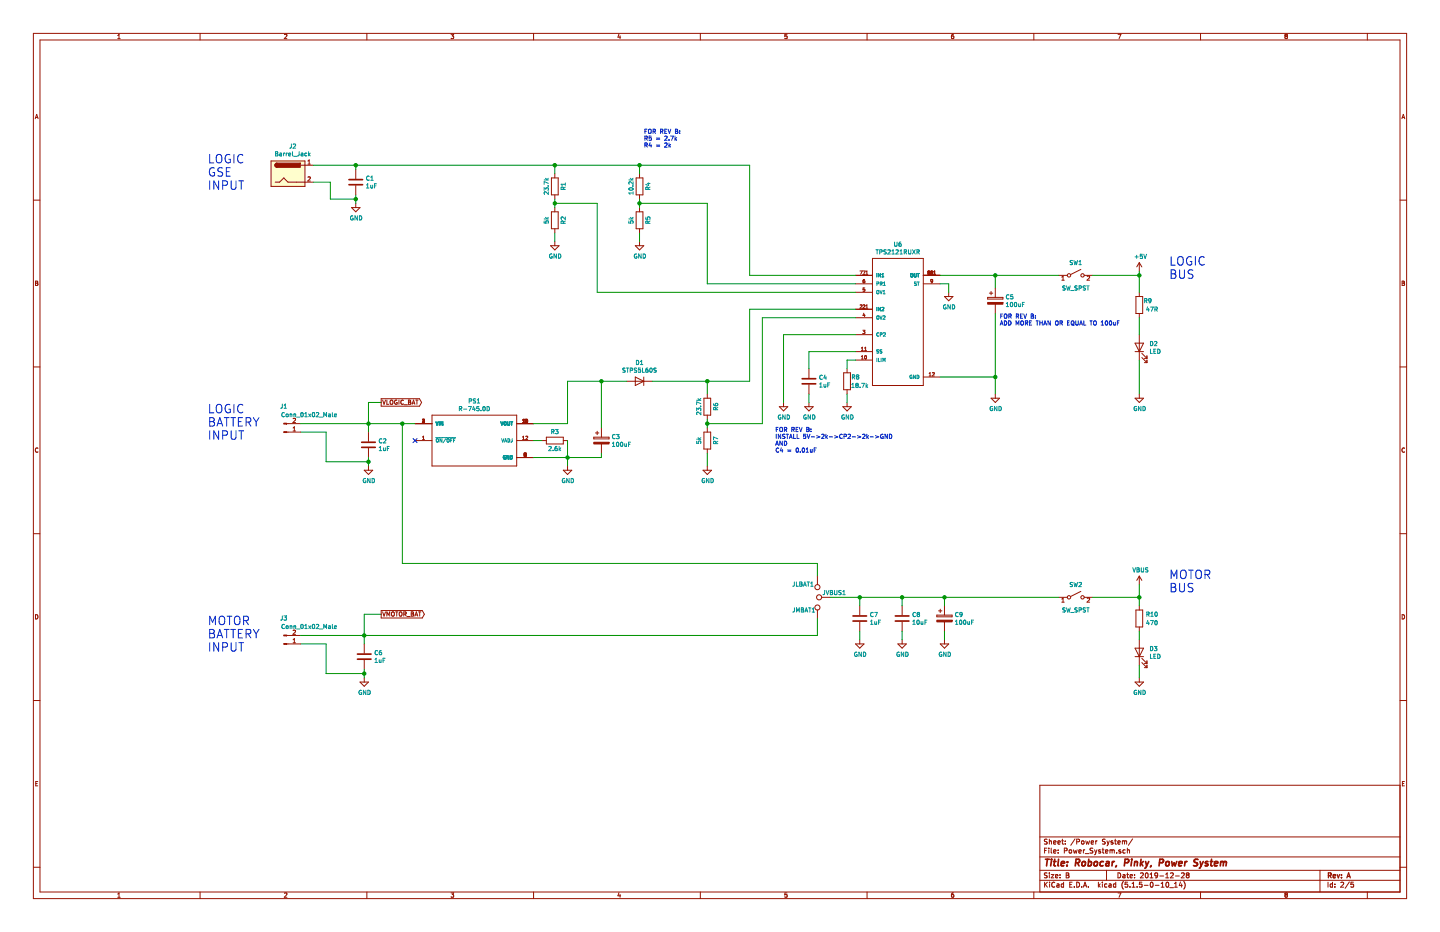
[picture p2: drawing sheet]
EESchema Schematic File Version 4
EELAYER 30 0
EELAYER END
$Descr B 17000 11000
encoding utf-8
Sheet 2 5
Title "Robocar, Pinky, Power System"
Date "2019-12-28"
Rev "A"
Comp ""
Comment1 ""
Comment2 ""
Comment3 ""
Comment4 ""
$EndDescr
$Comp
L R-745.0D:R-745.0D PS1
U 1 1
P 5600 5200
F 0 "PS1" H 5600 5667 50  0000 C CNN
F 1 "R-745.0D" H 5600 5576 50  0000 C CNN
F 2 "libs:CONV_R-745.0D" H 5600 5200 50  0001 L BNN
F 3 "Manufacturer Recommendations" H 5600 5200 50  0001 L BNN
F 4 "R-745.0D" H 5600 5200 50  0001 C CNN "MPN"
	1    5600 5200
	1    0    0    -1  
$EndComp
$Comp
L Connector:Barrel_Jack J2
U 1 1
P 3400 2050
F 0 "J2" H 3457 2375 50  0000 C CNN
F 1 "Barrel_Jack" H 3457 2284 50  0000 C CNN
F 2 "Connector_BarrelJack:BarrelJack_Horizontal" H 3450 2010 50  0001 C CNN
F 3 "~" H 3450 2010 50  0001 C CNN
F 4 "PJ-102B" H 3400 2050 50  0001 C CNN "MPN"
	1    3400 2050
	1    0    0    -1  
$EndComp
$Comp
L Connector:Conn_01x02_Male J1
U 1 1
P 3350 5100
F 0 "J1" H 3350 4800 50  0000 C CNN
F 1 "Conn_01x02_Male" H 3650 4900 50  0000 C CNN
F 2 "Connector_AMASS:AMASS_XT30PW-M_1x02_P2.50mm_Horizontal" H 3350 5100 50  0001 C CNN
F 3 "~" H 3350 5100 50  0001 C CNN
F 4 "XT30PW-M" H 3350 5100 50  0001 C CNN "MPN"
	1    3350 5100
	1    0    0    1   
$EndComp
$Comp
L power:GND #PWR0101
U 1 1
P 4200 2400
F 0 "#PWR0101" H 4200 2150 50  0001 C CNN
F 1 "GND" H 4205 2227 50  0000 C CNN
F 2 "" H 4200 2400 50  0001 C CNN
F 3 "" H 4200 2400 50  0001 C CNN
	1    4200 2400
	1    0    0    -1  
$EndComp
Wire Wire Line
	3550 5000 4350 5000
Wire Wire Line
	3700 2150 3900 2150
Wire Wire Line
	3700 1950 4200 1950
$Comp
L power:VBUS #PWR0102
U 1 1
P 13450 6900
F 0 "#PWR0102" H 13450 6750 50  0001 C CNN
F 1 "VBUS" H 13465 7073 50  0000 C CNN
F 2 "" H 13450 6900 50  0001 C CNN
F 3 "" H 13450 6900 50  0001 C CNN
	1    13450 6900
	1    0    0    -1  
$EndComp
Connection ~ 4350 5000
Wire Wire Line
	4350 5000 4750 5000
Wire Wire Line
	6300 5000 6700 5000
Wire Wire Line
	6700 5000 6700 4500
Wire Wire Line
	6700 4500 7100 4500
$Comp
L power:GND #PWR0103
U 1 1
P 4350 5500
F 0 "#PWR0103" H 4350 5250 50  0001 C CNN
F 1 "GND" H 4355 5327 50  0000 C CNN
F 2 "" H 4350 5500 50  0001 C CNN
F 3 "" H 4350 5500 50  0001 C CNN
	1    4350 5500
	1    0    0    -1  
$EndComp
$Comp
L power:GND #PWR0104
U 1 1
P 6700 5500
F 0 "#PWR0104" H 6700 5250 50  0001 C CNN
F 1 "GND" H 6705 5327 50  0000 C CNN
F 2 "" H 6700 5500 50  0001 C CNN
F 3 "" H 6700 5500 50  0001 C CNN
	1    6700 5500
	1    0    0    -1  
$EndComp
NoConn ~ 4900 5200
$Comp
L Device:CP C5
U 1 1
P 11750 3550
F 0 "C5" H 11868 3596 50  0000 L CNN
F 1 "100uF" H 11868 3505 50  0000 L CNN
F 2 "Capacitor_SMD:C_1210_3225Metric" H 11788 3400 50  0001 C CNN
F 3 "~" H 11750 3550 50  0001 C CNN
F 4 "C1210C107M4PAC7800" H 11750 3550 50  0001 C CNN "MPN"
	1    11750 3550
	1    0    0    -1  
$EndComp
$Comp
L Device:CP C3
U 1 1
P 7100 5200
F 0 "C3" H 7218 5246 50  0000 L CNN
F 1 "100uF" H 7218 5155 50  0000 L CNN
F 2 "Capacitor_SMD:C_1210_3225Metric" H 7138 5050 50  0001 C CNN
F 3 "~" H 7100 5200 50  0001 C CNN
F 4 "C1210C107M4PAC7800" H 7100 5200 50  0001 C CNN "MPN"
	1    7100 5200
	1    0    0    -1  
$EndComp
Wire Wire Line
	6700 5400 6700 5500
Wire Wire Line
	6300 5400 6700 5400
Wire Wire Line
	3850 5100 3850 5450
Wire Wire Line
	3550 5100 3850 5100
Wire Wire Line
	4350 5450 4350 5400
Wire Wire Line
	4350 5100 4350 5000
Wire Wire Line
	3850 5450 4350 5450
Wire Wire Line
	4350 5450 4350 5500
Connection ~ 4350 5450
Wire Wire Line
	4200 2000 4200 1950
$Comp
L Device:D D1
U 1 1
P 7550 4500
F 0 "D1" H 7550 4284 50  0000 C CNN
F 1 "STPS5L60S" H 7550 4375 50  0000 C CNN
F 2 "agg:DO-214AB-SMC" H 7550 4500 50  0001 C CNN
F 3 "~" H 7550 4500 50  0001 C CNN
F 4 "STPS5L60S" H 7550 4500 50  0001 C CNN "MPN"
	1    7550 4500
	-1   0    0    1   
$EndComp
$Comp
L Device:R R3
U 1 1
P 6550 5200
F 0 "R3" V 6650 5200 50  0000 C CNN
F 1 "2.6k" V 6450 5200 50  0000 C CNN
F 2 "Resistor_SMD:R_0603_1608Metric" V 6480 5200 50  0001 C CNN
F 3 "~" H 6550 5200 50  0001 C CNN
F 4 "RC0603FR-072K61L" V 6550 5200 50  0001 C CNN "MPN"
	1    6550 5200
	0    -1   -1   0   
$EndComp
Wire Wire Line
	6300 5200 6400 5200
Wire Wire Line
	6700 5200 6700 5400
Connection ~ 6700 5400
Wire Wire Line
	6700 5400 7100 5400
Wire Wire Line
	7100 5400 7100 5350
Wire Wire Line
	7100 5050 7100 4500
Connection ~ 7100 4500
$Comp
L power:GND #PWR0105
U 1 1
P 11750 4650
F 0 "#PWR0105" H 11750 4400 50  0001 C CNN
F 1 "GND" H 11755 4477 50  0000 C CNN
F 2 "" H 11750 4650 50  0001 C CNN
F 3 "" H 11750 4650 50  0001 C CNN
	1    11750 4650
	1    0    0    -1  
$EndComp
$Comp
L power:+5V #PWR0106
U 1 1
P 13450 3200
F 0 "#PWR0106" H 13450 3050 50  0001 C CNN
F 1 "+5V" H 13465 3373 50  0000 C CNN
F 2 "" H 13450 3200 50  0001 C CNN
F 3 "" H 13450 3200 50  0001 C CNN
	1    13450 3200
	1    0    0    -1  
$EndComp
Wire Wire Line
	3900 2150 3900 2350
Wire Wire Line
	3900 2350 4200 2350
Wire Wire Line
	4200 2350 4200 2300
Wire Wire Line
	4200 2400 4200 2350
Connection ~ 4200 2350
Wire Wire Line
	4200 1950 6550 1950
Connection ~ 4200 1950
$Comp
L Device:R R1
U 1 1
P 6550 2200
F 0 "R1" V 6650 2200 50  0000 C CNN
F 1 "23.7k" V 6450 2200 50  0000 C CNN
F 2 "Resistor_SMD:R_0603_1608Metric" V 6480 2200 50  0001 C CNN
F 3 "~" H 6550 2200 50  0001 C CNN
F 4 "RC0603FR-0723K7L" V 6550 2200 50  0001 C CNN "MPN"
	1    6550 2200
	1    0    0    -1  
$EndComp
$Comp
L Device:R R2
U 1 1
P 6550 2600
F 0 "R2" V 6650 2600 50  0000 C CNN
F 1 "5k" V 6450 2600 50  0000 C CNN
F 2 "Resistor_SMD:R_0603_1608Metric" V 6480 2600 50  0001 C CNN
F 3 "~" H 6550 2600 50  0001 C CNN
F 4 "CR0603-FX-4991ELF" V 6550 2600 50  0001 C CNN "MPN"
	1    6550 2600
	1    0    0    -1  
$EndComp
$Comp
L power:GND #PWR0107
U 1 1
P 6550 2850
F 0 "#PWR0107" H 6550 2600 50  0001 C CNN
F 1 "GND" H 6555 2677 50  0000 C CNN
F 2 "" H 6550 2850 50  0001 C CNN
F 3 "" H 6550 2850 50  0001 C CNN
	1    6550 2850
	1    0    0    -1  
$EndComp
Wire Wire Line
	6550 2050 6550 1950
Connection ~ 6550 1950
Wire Wire Line
	6550 1950 7550 1950
Wire Wire Line
	6550 2350 6550 2400
Wire Wire Line
	6550 2750 6550 2850
$Comp
L Device:R R6
U 1 1
P 8350 4800
F 0 "R6" V 8450 4800 50  0000 C CNN
F 1 "23.7k" V 8250 4800 50  0000 C CNN
F 2 "Resistor_SMD:R_0603_1608Metric" V 8280 4800 50  0001 C CNN
F 3 "~" H 8350 4800 50  0001 C CNN
F 4 "RC0603FR-0723K7L" V 8350 4800 50  0001 C CNN "MPN"
	1    8350 4800
	1    0    0    -1  
$EndComp
$Comp
L Device:R R7
U 1 1
P 8350 5200
F 0 "R7" V 8450 5200 50  0000 C CNN
F 1 "5k" V 8250 5200 50  0000 C CNN
F 2 "Resistor_SMD:R_0603_1608Metric" V 8280 5200 50  0001 C CNN
F 3 "~" H 8350 5200 50  0001 C CNN
F 4 "CR0603-FX-4991ELF" V 8350 5200 50  0001 C CNN "MPN"
	1    8350 5200
	1    0    0    -1  
$EndComp
$Comp
L power:GND #PWR0108
U 1 1
P 8350 5500
F 0 "#PWR0108" H 8350 5250 50  0001 C CNN
F 1 "GND" H 8355 5327 50  0000 C CNN
F 2 "" H 8350 5500 50  0001 C CNN
F 3 "" H 8350 5500 50  0001 C CNN
	1    8350 5500
	1    0    0    -1  
$EndComp
Wire Wire Line
	8350 4500 8350 4650
Wire Wire Line
	8350 4950 8350 5000
Wire Wire Line
	8350 5350 8350 5500
Wire Wire Line
	8350 4500 8850 4500
$Comp
L power:GND #PWR0109
U 1 1
P 9250 4750
F 0 "#PWR0109" H 9250 4500 50  0001 C CNN
F 1 "GND" H 9255 4577 50  0000 C CNN
F 2 "" H 9250 4750 50  0001 C CNN
F 3 "" H 9250 4750 50  0001 C CNN
	1    9250 4750
	1    0    0    -1  
$EndComp
$Comp
L Device:R R4
U 1 1
P 7550 2200
F 0 "R4" V 7650 2200 50  0000 C CNN
F 1 "10.2k" V 7450 2200 50  0000 C CNN
F 2 "Resistor_SMD:R_0603_1608Metric" V 7480 2200 50  0001 C CNN
F 3 "~" H 7550 2200 50  0001 C CNN
F 4 "RC0603FR-0710K2L" V 7550 2200 50  0001 C CNN "MPN"
	1    7550 2200
	1    0    0    -1  
$EndComp
$Comp
L Device:R R5
U 1 1
P 7550 2600
F 0 "R5" V 7650 2600 50  0000 C CNN
F 1 "5k" V 7450 2600 50  0000 C CNN
F 2 "Resistor_SMD:R_0603_1608Metric" V 7480 2600 50  0001 C CNN
F 3 "~" H 7550 2600 50  0001 C CNN
F 4 "CR0603-FX-4991ELF" V 7550 2600 50  0001 C CNN "MPN"
	1    7550 2600
	1    0    0    -1  
$EndComp
$Comp
L power:GND #PWR0110
U 1 1
P 7550 2850
F 0 "#PWR0110" H 7550 2600 50  0001 C CNN
F 1 "GND" H 7555 2677 50  0000 C CNN
F 2 "" H 7550 2850 50  0001 C CNN
F 3 "" H 7550 2850 50  0001 C CNN
	1    7550 2850
	1    0    0    -1  
$EndComp
Wire Wire Line
	7550 2050 7550 1950
Wire Wire Line
	7550 2350 7550 2400
Wire Wire Line
	7550 2750 7550 2850
Wire Wire Line
	7550 1950 8850 1950
Wire Wire Line
	8850 1950 8850 3250
Wire Wire Line
	8850 3250 10100 3250
Connection ~ 7550 1950
Wire Wire Line
	10100 3350 8350 3350
Wire Wire Line
	8350 3350 8350 2400
Wire Wire Line
	8350 2400 7550 2400
Connection ~ 7550 2400
Wire Wire Line
	7550 2400 7550 2450
Wire Wire Line
	10100 3450 7050 3450
Wire Wire Line
	7050 3450 7050 2400
Wire Wire Line
	7050 2400 6550 2400
Connection ~ 6550 2400
Wire Wire Line
	6550 2400 6550 2450
Wire Wire Line
	8850 4500 8850 3650
Wire Wire Line
	8850 3650 10100 3650
Wire Wire Line
	8350 5000 9000 5000
Wire Wire Line
	9000 5000 9000 3750
Wire Wire Line
	9000 3750 10100 3750
Connection ~ 8350 5000
Wire Wire Line
	8350 5000 8350 5050
$Comp
L Device:R R8
U 1 1
P 10000 4500
F 0 "R8" H 10100 4550 50  0000 C CNN
F 1 "18.7k" H 10150 4450 50  0000 C CNN
F 2 "Resistor_SMD:R_0603_1608Metric" V 9930 4500 50  0001 C CNN
F 3 "~" H 10000 4500 50  0001 C CNN
F 4 "RC0603FR-0718K7L" H 10000 4500 50  0001 C CNN "MPN"
	1    10000 4500
	1    0    0    -1  
$EndComp
$Comp
L Device:C C4
U 1 1
P 9550 4500
F 0 "C4" H 9665 4546 50  0000 L CNN
F 1 "1uF" H 9665 4455 50  0000 L CNN
F 2 "Capacitor_SMD:C_0805_2012Metric" H 9588 4350 50  0001 C CNN
F 3 "~" H 9550 4500 50  0001 C CNN
F 4 "C0805C105K4RACTU" H 9550 4500 50  0001 C CNN "MPN"
	1    9550 4500
	1    0    0    -1  
$EndComp
Wire Wire Line
	9250 3950 10100 3950
Wire Wire Line
	9550 4350 9550 4150
Wire Wire Line
	9550 4150 10100 4150
Wire Wire Line
	10100 4250 10000 4250
Wire Wire Line
	10000 4250 10000 4350
$Comp
L power:GND #PWR0111
U 1 1
P 9550 4750
F 0 "#PWR0111" H 9550 4500 50  0001 C CNN
F 1 "GND" H 9555 4577 50  0000 C CNN
F 2 "" H 9550 4750 50  0001 C CNN
F 3 "" H 9550 4750 50  0001 C CNN
	1    9550 4750
	1    0    0    -1  
$EndComp
$Comp
L power:GND #PWR0112
U 1 1
P 10000 4750
F 0 "#PWR0112" H 10000 4500 50  0001 C CNN
F 1 "GND" H 10005 4577 50  0000 C CNN
F 2 "" H 10000 4750 50  0001 C CNN
F 3 "" H 10000 4750 50  0001 C CNN
	1    10000 4750
	1    0    0    -1  
$EndComp
Wire Wire Line
	10000 4650 10000 4750
Wire Wire Line
	9550 4650 9550 4750
Wire Wire Line
	9250 3950 9250 4750
$Comp
L TPS2121RUXR:TPS2121RUXR U6
U 1 1
P 10600 3850
F 0 "U6" H 10600 4817 50  0000 C CNN
F 1 "TPS2121RUXR" H 10600 4726 50  0000 C CNN
F 2 "libs:IC_TPS2121RUXR" H 10600 3850 50  0001 L BNN
F 3 "TEXAS INSTRUMENTS" H 10600 3850 50  0001 L BNN
F 4 "TPS2121RUXR" H 10600 3850 50  0001 L BNN "MPN"
	1    10600 3850
	1    0    0    -1  
$EndComp
Wire Wire Line
	7100 4500 7400 4500
Wire Wire Line
	7700 4500 8350 4500
Connection ~ 8350 4500
$Comp
L power:GND #PWR0113
U 1 1
P 11200 3450
F 0 "#PWR0113" H 11200 3200 50  0001 C CNN
F 1 "GND" H 11205 3277 50  0000 C CNN
F 2 "" H 11200 3450 50  0001 C CNN
F 3 "" H 11200 3450 50  0001 C CNN
	1    11200 3450
	1    0    0    -1  
$EndComp
Wire Wire Line
	11100 3350 11200 3350
Wire Wire Line
	11200 3350 11200 3450
Text Notes 2450 2250 0    100  ~ 0
LOGIC\nGSE\nINPUT
Text Notes 2450 5200 0    100  ~ 0
LOGIC\nBATTERY\nINPUT
Text Notes 13800 7000 0    100  ~ 0
MOTOR\nBUS
Text Notes 13800 3300 0    100  ~ 0
LOGIC\nBUS
$Comp
L Device:C C1
U 1 1
P 4200 2150
F 0 "C1" H 4315 2196 50  0000 L CNN
F 1 "1uF" H 4315 2105 50  0000 L CNN
F 2 "Capacitor_SMD:C_0805_2012Metric" H 4238 2000 50  0001 C CNN
F 3 "~" H 4200 2150 50  0001 C CNN
F 4 "C0805C105K4RACTU" H 4200 2150 50  0001 C CNN "MPN"
	1    4200 2150
	1    0    0    -1  
$EndComp
$Comp
L Device:CP C9
U 1 1
P 11150 7300
F 0 "C9" H 11268 7346 50  0000 L CNN
F 1 "100uF" H 11268 7255 50  0000 L CNN
F 2 "Capacitor_SMD:C_1210_3225Metric" H 11188 7150 50  0001 C CNN
F 3 "~" H 11150 7300 50  0001 C CNN
F 4 "C1210C107M4PAC7800" H 11150 7300 50  0001 C CNN "MPN"
	1    11150 7300
	1    0    0    -1  
$EndComp
$Comp
L Device:C C2
U 1 1
P 4350 5250
F 0 "C2" H 4465 5296 50  0000 L CNN
F 1 "1uF" H 4465 5205 50  0000 L CNN
F 2 "Capacitor_SMD:C_0805_2012Metric" H 4388 5100 50  0001 C CNN
F 3 "~" H 4350 5250 50  0001 C CNN
F 4 "C0805C105K4RACTU" H 4350 5250 50  0001 C CNN "MPN"
	1    4350 5250
	1    0    0    -1  
$EndComp
$Comp
L Device:C C7
U 1 1
P 10150 7300
F 0 "C7" H 10265 7346 50  0000 L CNN
F 1 "1uF" H 10265 7255 50  0000 L CNN
F 2 "Capacitor_SMD:C_0805_2012Metric" H 10188 7150 50  0001 C CNN
F 3 "~" H 10150 7300 50  0001 C CNN
F 4 "C0805C105K4RACTU" H 10150 7300 50  0001 C CNN "MPN"
	1    10150 7300
	1    0    0    -1  
$EndComp
$Comp
L Device:C C8
U 1 1
P 10650 7300
F 0 "C8" H 10765 7346 50  0000 L CNN
F 1 "10uF" H 10765 7255 50  0000 L CNN
F 2 "Capacitor_SMD:C_0805_2012Metric" H 10688 7150 50  0001 C CNN
F 3 "~" H 10650 7300 50  0001 C CNN
F 4 "C0805C106K4PACTU" H 10650 7300 50  0001 C CNN "MPN"
	1    10650 7300
	1    0    0    -1  
$EndComp
Wire Wire Line
	11150 7150 11150 7050
Wire Wire Line
	10650 7150 10650 7050
Connection ~ 10650 7050
Wire Wire Line
	10650 7050 11150 7050
Wire Wire Line
	10150 7150 10150 7050
Wire Wire Line
	10150 7050 10650 7050
$Comp
L power:GND #PWR0114
U 1 1
P 10150 7550
F 0 "#PWR0114" H 10150 7300 50  0001 C CNN
F 1 "GND" H 10155 7377 50  0000 C CNN
F 2 "" H 10150 7550 50  0001 C CNN
F 3 "" H 10150 7550 50  0001 C CNN
	1    10150 7550
	1    0    0    -1  
$EndComp
$Comp
L power:GND #PWR0115
U 1 1
P 10650 7550
F 0 "#PWR0115" H 10650 7300 50  0001 C CNN
F 1 "GND" H 10655 7377 50  0000 C CNN
F 2 "" H 10650 7550 50  0001 C CNN
F 3 "" H 10650 7550 50  0001 C CNN
	1    10650 7550
	1    0    0    -1  
$EndComp
$Comp
L power:GND #PWR0116
U 1 1
P 11150 7550
F 0 "#PWR0116" H 11150 7300 50  0001 C CNN
F 1 "GND" H 11155 7377 50  0000 C CNN
F 2 "" H 11150 7550 50  0001 C CNN
F 3 "" H 11150 7550 50  0001 C CNN
	1    11150 7550
	1    0    0    -1  
$EndComp
Wire Wire Line
	11150 7450 11150 7550
Wire Wire Line
	10650 7450 10650 7550
Wire Wire Line
	10150 7450 10150 7550
Wire Wire Line
	4750 5000 4750 6650
Wire Wire Line
	4750 6650 9650 6650
Connection ~ 4750 5000
Wire Wire Line
	4750 5000 4900 5000
$Comp
L Connector:Conn_01x02_Male J3
U 1 1
P 3350 7600
F 0 "J3" H 3350 7300 50  0000 C CNN
F 1 "Conn_01x02_Male" H 3650 7400 50  0000 C CNN
F 2 "Connector_AMASS:AMASS_XT30PW-M_1x02_P2.50mm_Horizontal" H 3350 7600 50  0001 C CNN
F 3 "~" H 3350 7600 50  0001 C CNN
F 4 "XT30PW-M" H 3350 7600 50  0001 C CNN "MPN"
	1    3350 7600
	1    0    0    1   
$EndComp
Text Notes 2450 7700 0    100  ~ 0
MOTOR\nBATTERY\nINPUT
$Comp
L Device:C C6
U 1 1
P 4300 7750
F 0 "C6" H 4415 7796 50  0000 L CNN
F 1 "1uF" H 4415 7705 50  0000 L CNN
F 2 "Capacitor_SMD:C_0805_2012Metric" H 4338 7600 50  0001 C CNN
F 3 "~" H 4300 7750 50  0001 C CNN
F 4 "C0805C105K4RACTU" H 4300 7750 50  0001 C CNN "MPN"
	1    4300 7750
	1    0    0    -1  
$EndComp
Wire Wire Line
	3550 7500 4300 7500
Wire Wire Line
	4300 7600 4300 7500
Connection ~ 4300 7500
Wire Wire Line
	4300 7500 9650 7500
$Comp
L power:GND #PWR0117
U 1 1
P 4300 8000
F 0 "#PWR0117" H 4300 7750 50  0001 C CNN
F 1 "GND" H 4305 7827 50  0000 C CNN
F 2 "" H 4300 8000 50  0001 C CNN
F 3 "" H 4300 8000 50  0001 C CNN
	1    4300 8000
	1    0    0    -1  
$EndComp
Wire Wire Line
	3550 7600 3850 7600
Wire Wire Line
	3850 7600 3850 7950
Wire Wire Line
	3850 7950 4300 7950
Wire Wire Line
	4300 7950 4300 7900
Wire Wire Line
	4300 7950 4300 8000
Connection ~ 4300 7950
$Comp
L Connector:TestPoint JLBAT1
U 1 1
P 9650 6800
F 0 "JLBAT1" H 9950 6900 50  0000 R CNN
F 1 "TestPoint" H 9592 6917 50  0001 R CNN
F 2 "TestPoint:TestPoint_Pad_D4.0mm" H 9850 6800 50  0001 C CNN
F 3 "~" H 9850 6800 50  0001 C CNN
	1    9650 6800
	-1   0    0    1   
$EndComp
$Comp
L Connector:TestPoint JVBUS1
U 1 1
P 9800 7050
F 0 "JVBUS1" V 9850 7000 50  0000 C CNN
F 1 "TestPoint" V 9904 7122 50  0001 C CNN
F 2 "TestPoint:TestPoint_Pad_D4.0mm" H 10000 7050 50  0001 C CNN
F 3 "~" H 10000 7050 50  0001 C CNN
	1    9800 7050
	0    -1   -1   0   
$EndComp
$Comp
L Connector:TestPoint JMBAT1
U 1 1
P 9650 7300
F 0 "JMBAT1" H 9350 7400 50  0000 L CNN
F 1 "TestPoint" V 9754 7372 50  0001 C CNN
F 2 "TestPoint:TestPoint_Pad_D4.0mm" H 9850 7300 50  0001 C CNN
F 3 "~" H 9850 7300 50  0001 C CNN
	1    9650 7300
	1    0    0    -1  
$EndComp
Wire Wire Line
	9650 7300 9650 7500
Connection ~ 10150 7050
Wire Wire Line
	9650 6650 9650 6800
Wire Wire Line
	9800 7050 10150 7050
Wire Wire Line
	11100 3250 11750 3250
Wire Wire Line
	11750 3250 11750 3400
Wire Wire Line
	11100 4450 11750 4450
Wire Wire Line
	11750 4450 11750 3700
Wire Wire Line
	11750 4450 11750 4650
Connection ~ 11750 4450
$Comp
L Switch:SW_SPST SW1
U 1 1
P 12700 3250
F 0 "SW1" H 12700 3400 50  0000 C CNN
F 1 "SW_SPST" H 12700 3100 50  0000 C CNN
F 2 "TerminalBlock:TerminalBlock_bornier-2_P5.08mm" H 12700 3250 50  0001 C CNN
F 3 "~" H 12700 3250 50  0001 C CNN
F 4 "M2011LL1W01-G" H 12700 3250 50  0001 C CNN "MPN"
	1    12700 3250
	1    0    0    -1  
$EndComp
Wire Wire Line
	11750 3250 12500 3250
Connection ~ 11750 3250
Wire Wire Line
	12900 3250 13450 3250
Wire Wire Line
	13450 3250 13450 3200
$Comp
L Switch:SW_SPST SW2
U 1 1
P 12700 7050
F 0 "SW2" H 12700 7200 50  0000 C CNN
F 1 "SW_SPST" H 12700 6900 50  0000 C CNN
F 2 "TerminalBlock:TerminalBlock_bornier-2_P5.08mm" H 12700 7050 50  0001 C CNN
F 3 "~" H 12700 7050 50  0001 C CNN
F 4 "M2011LL1W01-C" H 12700 7050 50  0001 C CNN "MPN"
	1    12700 7050
	1    0    0    -1  
$EndComp
Wire Wire Line
	11150 7050 12500 7050
Connection ~ 11150 7050
Wire Wire Line
	12900 7050 13450 7050
Wire Wire Line
	13450 7050 13450 6900
$Comp
L Device:LED D2
U 1 1
P 13450 4100
F 0 "D2" V 13489 3983 50  0000 R CNN
F 1 "LED" V 13398 3983 50  0000 R CNN
F 2 "Connector_PinHeader_2.54mm:PinHeader_1x02_P2.54mm_Vertical" H 13450 4100 50  0001 C CNN
F 3 "~" H 13450 4100 50  0001 C CNN
F 4 "MPR3BWD" V 13450 4100 50  0001 C CNN "MPN"
	1    13450 4100
	0    -1   -1   0   
$EndComp
$Comp
L Device:LED D3
U 1 1
P 13450 7700
F 0 "D3" V 13489 7583 50  0000 R CNN
F 1 "LED" V 13398 7583 50  0000 R CNN
F 2 "Connector_PinHeader_2.54mm:PinHeader_1x02_P2.54mm_Vertical" H 13450 7700 50  0001 C CNN
F 3 "~" H 13450 7700 50  0001 C CNN
F 4 "MPR3BWD" V 13450 7700 50  0001 C CNN "MPN"
	1    13450 7700
	0    -1   -1   0   
$EndComp
$Comp
L power:GND #PWR0118
U 1 1
P 13450 8000
F 0 "#PWR0118" H 13450 7750 50  0001 C CNN
F 1 "GND" H 13455 7827 50  0000 C CNN
F 2 "" H 13450 8000 50  0001 C CNN
F 3 "" H 13450 8000 50  0001 C CNN
	1    13450 8000
	1    0    0    -1  
$EndComp
$Comp
L power:GND #PWR0119
U 1 1
P 13450 4650
F 0 "#PWR0119" H 13450 4400 50  0001 C CNN
F 1 "GND" H 13455 4477 50  0000 C CNN
F 2 "" H 13450 4650 50  0001 C CNN
F 3 "" H 13450 4650 50  0001 C CNN
	1    13450 4650
	1    0    0    -1  
$EndComp
$Comp
L Device:R R10
U 1 1
P 13450 7300
F 0 "R10" H 13550 7350 50  0000 C CNN
F 1 "470" H 13600 7250 50  0000 C CNN
F 2 "Resistor_SMD:R_0603_1608Metric" V 13380 7300 50  0001 C CNN
F 3 "~" H 13450 7300 50  0001 C CNN
F 4 "ESR03EZPJ471" H 13450 7300 50  0001 C CNN "MPN"
	1    13450 7300
	1    0    0    -1  
$EndComp
Wire Wire Line
	13450 3250 13450 3450
Connection ~ 13450 3250
Wire Wire Line
	13450 3750 13450 3950
Wire Wire Line
	13450 4250 13450 4650
$Comp
L Device:R R9
U 1 1
P 13450 3600
F 0 "R9" H 13550 3650 50  0000 C CNN
F 1 "47R" H 13600 3550 50  0000 C CNN
F 2 "Resistor_SMD:R_0603_1608Metric" V 13380 3600 50  0001 C CNN
F 3 "~" H 13450 3600 50  0001 C CNN
F 4 "ESR03EZPJ470" H 13450 3600 50  0001 C CNN "MPN"
	1    13450 3600
	1    0    0    -1  
$EndComp
Wire Wire Line
	13450 7050 13450 7150
Connection ~ 13450 7050
Wire Wire Line
	13450 7450 13450 7550
Wire Wire Line
	13450 7850 13450 8000
$EndSCHEMATC
